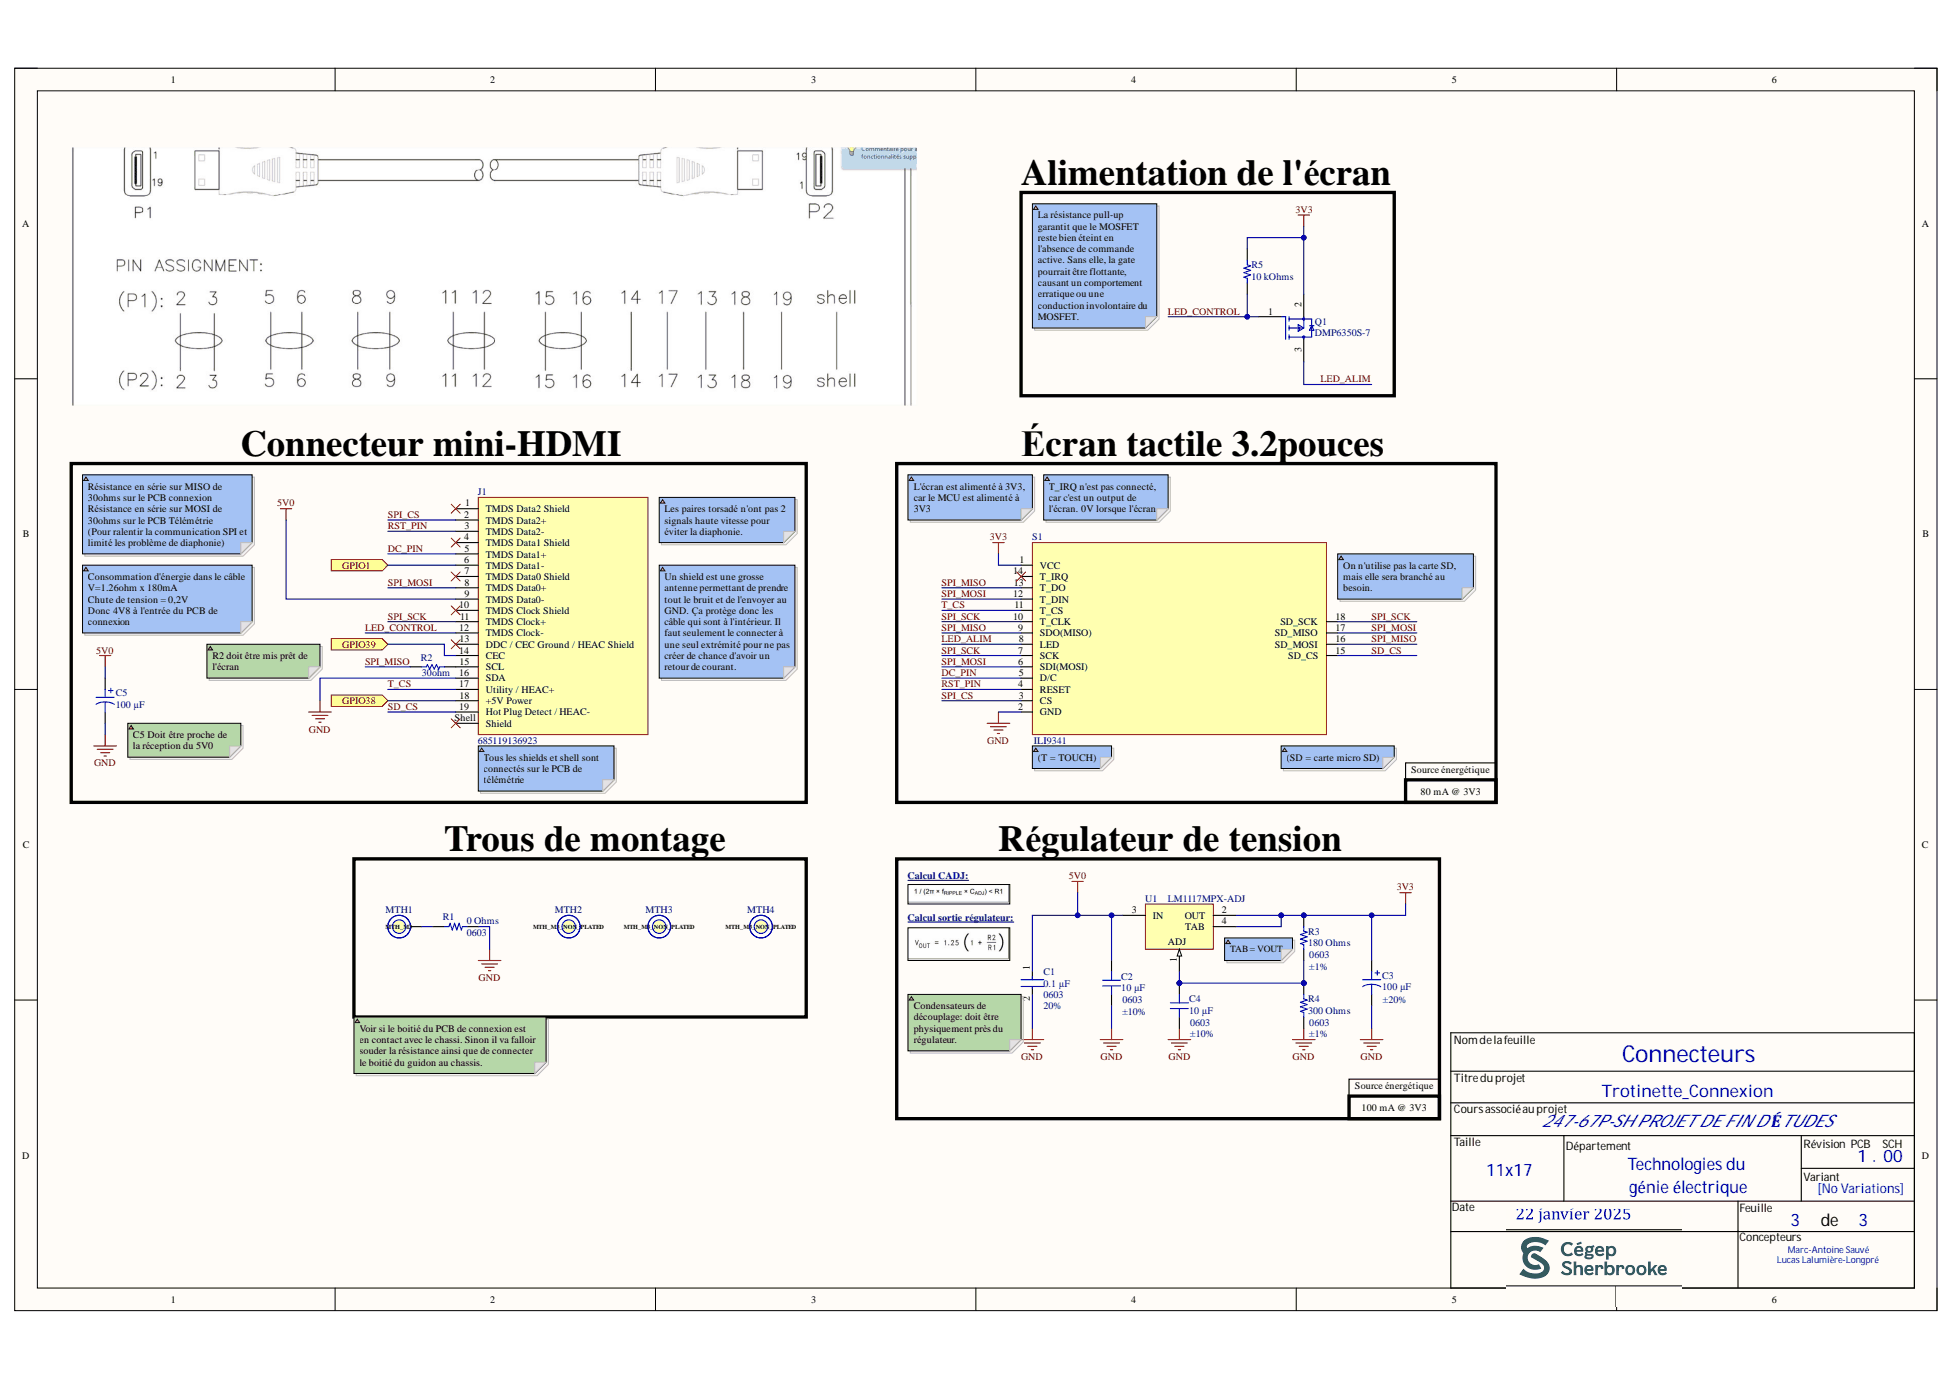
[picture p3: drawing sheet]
# Altium project Trottinette_Connexion.PrjPcb
Projet_Titre: Trotinette_Connexion; Projet_stencil_Top_epaisseur: 0.1 MM; Projet_stencil_Bot_epaisseur: 0.1 MM; Projet_SCH_Rev: 00; Projet_PCB_Rev: 1; Projet_nom_du_cours: 247-67P-SH PROJET DE FIN D'ÉTUDES; Projet_Date: 22 janvier 2025; Projet_Concepteur2: Lucas Lalumière-Longpré; Projet_Concepteur1: Marc-Antoine Sauvé
3 sheets, 20 parts. Net scope: flat (ports and power ports of the same name join across sheets).
Board file: Trottinette_Connexion_2L.PcbDoc
Sheets:
  Trottinette_Connexion_Title.SchDoc
  Trottinette_Connexion_overview.SchDoc
  Trottinette_Connexion_PCB.SchDoc

## Sheet Trottinette_Connexion_Title.SchDoc
size Tabloid; Date: Date; Author: Author 1; Revision: 1; SheetNumber: 1; SheetTotal: 3; Size: 11x17; Sheet_Name: Sheet Description

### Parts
REV1  Revision Cartridge Mini  [REV_REVISION_CARTRIDGE_MINI]  (no BOM)
SER1  Serial Cartridge MICRO  [SER_SERIAL_CARTRIDGE_MICRO]  (no BOM)

## Sheet Trottinette_Connexion_overview.SchDoc
size Tabloid; Date: Date; Author: Author 1; Revision: 1; SheetNumber: 2; SheetTotal: 3; Size: 11x17; Sheet_Name: Schéma fonctionnel

## Sheet Trottinette_Connexion_PCB.SchDoc
size Tabloid; SheetNumber: 3; SheetTotal: 3; Sheet_Name: Connecteurs; Size: 11x17

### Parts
C1  Case Code (Imperial): 0603  Tolerance: 20%  Capacitance: 0.1 µF  [FP-0603-L_1_6_0_15-W_0_81-IPC_B]  (hidden comment: 0603ZC104MAT2A)
C2  Device Package: 0603  Tolerance: ±10%  [CAP 0603_1608]  (hidden comment: 10 µF)
C3  100 µF  Tolerance: ±20%  [CAP ALSMD 6.6MM H6.1MM]
C4  Device Package: 0603  Tolerance: ±10%  [CAP 0603_1608]  (hidden comment: 10 µF)
C5  100 µF  [CAP ALSMD 6.6MM H6.1MM]
J1  685119136923  [685119136923]
MTH1  MTH_M3  [MTH_M3]  (no BOM)
MTH2  MTH_M3_NON_PLATED  [MTH_M3_NON_PLATED]  (no BOM)
MTH3  MTH_M3_NON_PLATED  [MTH_M3_NON_PLATED]  (no BOM)
MTH4  MTH_M3_NON_PLATED  [MTH_M3_NON_PLATED]  (no BOM)
Q1  DMP6350S-7  [FP-SOT23-MFG]
R1  Supplier Device Package: 0603  [RES 0603_1608]  (hidden comment: 0 Ohms)
R2  value 30ohm  [RESC1608X55X30LL15T15]  (hidden comment: ERJ3EKF30R0V)
R3  Device Package: 0603  Tolerance: ±1%  [RES 0603_1608]  (hidden comment: 180 Ohms)
R4  Supplier Device Package: 0603  Tolerance: ±1%  [RES 0603_1608]  (hidden comment: 300 Ohms)
R5  10 kOhms  [RES 0603_1608]
S1  ILI9341  [PCBComponent_1]
U1  LM1117MPX-ADJ  [MP04A_N]

### Blocks framed on the sheet
Alimentation de l'écran: Q1 R5
Connecteur mini-HDMI: C5 J1 R2
Écran tactile 3.2pouces: S1
Trous de montage: MTH1-MTH4 R1
Régulateur de tension: C1-C4 R3 R4 U1

### Ports
GPIO1 (in), GPIO38 (in), GPIO39 (in)

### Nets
3V3: C3.1 Q1.2(S) R3.2 R5.2 S1.1(VCC) U1.2(OUT) U1.4(TAB)
5V0: C1.1 C2.2 C5.1 J1.9(TMDS_Data0-) U1.3(IN)
GND: C1.2 C2.1 C3.2 C4.1 C5.2 J1.16(SDA) R1.2 R4.2 S1.2(GND)
DC_PIN: J1.5(TMDS_Data1+) S1.5(D/C)
GPIO1: J1.6(TMDS_Data1-) ; port GPIO1
GPIO38: J1.18(+5V_Power) ; port GPIO38
GPIO39: J1.14(CEC) ; port GPIO39
LED_ALIM: Q1.3(D) S1.8(LED)
LED_CONTROL: J1.12(TMDS_Clock-) Q1.1(G) R5.1
RST_PIN: J1.3(TMDS_Data2-) S1.4(RESET)
SD_CS: J1.19(Hot_Plug_Detect_/_HEAC-) S1.15(SD_CS)
SPI_CS: J1.2(TMDS_Data2+) S1.3(CS)
SPI_MISO: R2.2 S1.9(SDO(MISO)) S1.13(T_DO) S1.16(SD_MOSI)
SPI_MOSI: J1.8(TMDS_Data0+) S1.6(SDI(MOSI)) S1.12(T_DIN) S1.17(SD_MISO)
SPI_SCK: J1.11(TMDS_Clock+) S1.7(SCK) S1.10(T_CLK) S1.18(SD_SCK)
T_CS: J1.17(Utility_/_HEAC+) S1.11(T_CS)
NetC4_2: C4.2 R3.1 R4.1 U1.1(ADJ)
NetJ1_15: J1.15(SCL) R2.1
NetMTH1_1: MTH1.1 R1.1

Not connected (* = marked no-connect by the designer): J1 1(TMDS_Data2_Shield)* 4(TMDS_Data1_Shield)* 7(TMDS_Data0_Shield)* 10(TMDS_Clock_Shield)* 13(DDC_/_CEC_Ground_/_HEAC_Shield)* Shell(Shield)*; S1 14(T_IRQ)*

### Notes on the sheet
- La résistance pull-up garantit que le MOSFET reste bien éteint en l'absence de commande active. Sans elle, la gate pourrait être flottante, causant un comportement erratique ou une conduction involontaire du MOSFET.
- Les paires torsadé n'ont pas 2 signals haute vitesse pour éviter la diaphonie.
- L'écran est alimenté à 3V3, car le MCU est alimenté à 3V3
- T_IRQ n'est pas connecté, car c'est un output de l'écran. 0V lorsque l'écran est touché
- Résistance en série sur MISO de 30ohms sur le PCB connexion
  Résistance en série sur MOSI de 30ohms sur le PCB Télémétrie
  (Pour ralentir la communication SPI et limité les problème de diaphonie)
- (near S1) On n'utilise pas la carte SD, mais elle sera branché au besoin.
- Consommation d'énergie dans le câble
  V=1.26ohm x 180mA
  Chute de tension = 0,2V
  Donc 4V8 à l'entrée du PCB de connexion
- trace haute vitesse rien en dessous
- R2 doit être mis prêt de l'écran
- Un shield est une grosse antenne permettant de prendre tout le bruit et de l'envoyer au GND. Ça protège donc les câble qui sont à l'intérieur. Il faut seulement le connecter à une seul extrémité pour ne pas créer de chance d'avoir un retour de courant.
- (near C5) C5 Doit être proche de la réception du 5V0
- (near S1) (T = TOUCH)
- (near S1) (SD = carte micro SD)
- (near J1) Tous les shields et shell sont connectés sur le PCB de télémétrie
- Source énergétique
- 80 mA @ 3V3
- Calcul CADJ:
- Calcul sortie régulateur:
- TAB = VOUT
- (near C1) Condensateurs de découplage: doit être physiquement près du régulateur.
- Voir si le boitié du PCB de connexion est en contact avec le chassi. Sinon il va falloir souder la résistance ainsi que de connecter le boitié du guidon au chassis.
- 100 mA @ 3V3
